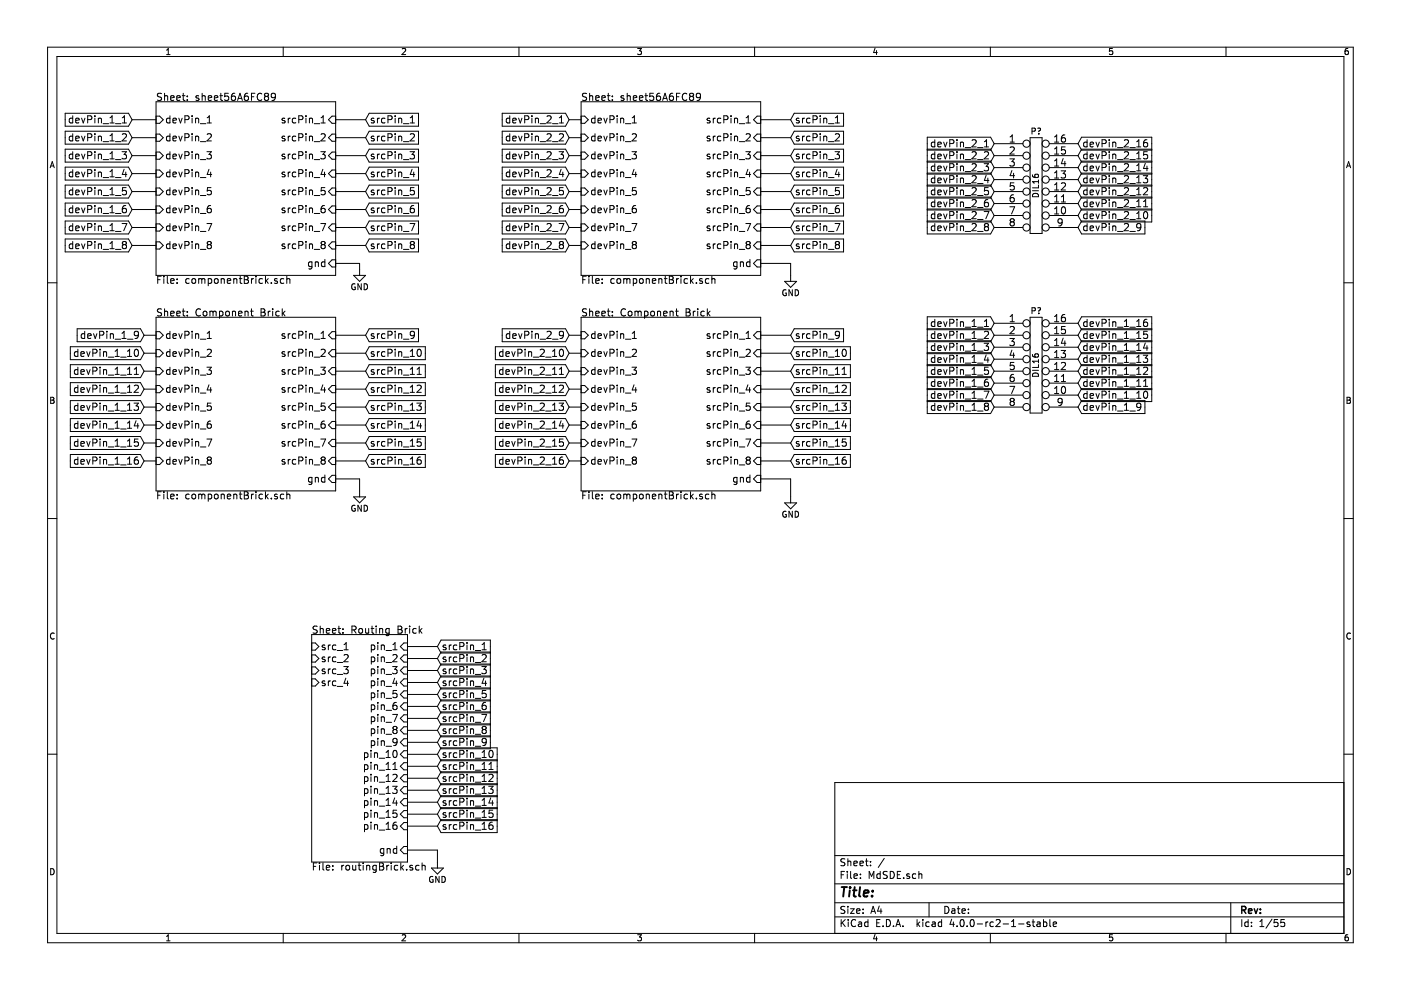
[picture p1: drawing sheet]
EESchema Schematic File Version 2
LIBS:power
LIBS:device
LIBS:transistors
LIBS:conn
LIBS:linear
LIBS:regul
LIBS:74xx
LIBS:cmos4000
LIBS:adc-dac
LIBS:memory
LIBS:xilinx
LIBS:microcontrollers
LIBS:dsp
LIBS:microchip
LIBS:analog_switches
LIBS:motorola
LIBS:texas
LIBS:intel
LIBS:audio
LIBS:interface
LIBS:digital-audio
LIBS:philips
LIBS:display
LIBS:cypress
LIBS:siliconi
LIBS:opto
LIBS:atmel
LIBS:contrib
LIBS:valves
LIBS:MdSDE-cache
EELAYER 25 0
EELAYER END
$Descr A4 11693 8268
encoding utf-8
Sheet 1 55
Title ""
Date ""
Rev ""
Comp ""
Comment1 ""
Comment2 ""
Comment3 ""
Comment4 ""
$EndDescr
$Sheet
S 1300 2650 1500 1450
U 56A65E80
F0 "Component Brick" 60
F1 "componentBrick.sch" 60
F2 "devPin_1" I L 1300 2800 60 
F3 "devPin_2" I L 1300 2950 60 
F4 "devPin_3" I L 1300 3100 60 
F5 "devPin_4" I L 1300 3250 60 
F6 "devPin_5" I L 1300 3400 60 
F7 "devPin_6" I L 1300 3550 60 
F8 "devPin_7" I L 1300 3700 60 
F9 "devPin_8" I L 1300 3850 60 
F10 "srcPin_1" I R 2800 2800 60 
F11 "srcPin_2" I R 2800 2950 60 
F12 "srcPin_3" I R 2800 3100 60 
F13 "srcPin_4" I R 2800 3250 60 
F14 "srcPin_5" I R 2800 3400 60 
F15 "srcPin_6" I R 2800 3550 60 
F16 "srcPin_7" I R 2800 3700 60 
F17 "srcPin_8" I R 2800 3850 60 
F18 "gnd" I R 2800 4000 60 
$EndSheet
$Sheet
S 2600 5300 800  1900
U 56A65E96
F0 "Routing Brick" 60
F1 "routingBrick.sch" 60
F2 "pin_1" I R 3400 5400 60 
F3 "pin_2" I R 3400 5500 60 
F4 "pin_3" I R 3400 5600 60 
F5 "pin_4" I R 3400 5700 60 
F6 "pin_5" I R 3400 5800 60 
F7 "pin_6" I R 3400 5900 60 
F8 "pin_7" I R 3400 6000 60 
F9 "pin_8" I R 3400 6100 60 
F10 "pin_9" I R 3400 6200 60 
F11 "pin_10" I R 3400 6300 60 
F12 "pin_11" I R 3400 6400 60 
F13 "pin_12" I R 3400 6500 60 
F14 "pin_13" I R 3400 6600 60 
F15 "pin_14" I R 3400 6700 60 
F16 "pin_15" I R 3400 6800 60 
F17 "pin_16" I R 3400 6900 60 
F18 "src_1" I L 2600 5400 60 
F19 "src_2" I L 2600 5500 60 
F20 "src_3" I L 2600 5600 60 
F21 "src_4" I L 2600 5700 60 
F22 "gnd" I R 3400 7100 60 
$EndSheet
$Sheet
S 4850 2650 1500 1450
U 56A717AC
F0 "Component Brick" 60
F1 "componentBrick.sch" 60
F2 "devPin_1" I L 4850 2800 60 
F3 "devPin_2" I L 4850 2950 60 
F4 "devPin_3" I L 4850 3100 60 
F5 "devPin_4" I L 4850 3250 60 
F6 "devPin_5" I L 4850 3400 60 
F7 "devPin_6" I L 4850 3550 60 
F8 "devPin_7" I L 4850 3700 60 
F9 "devPin_8" I L 4850 3850 60 
F10 "srcPin_1" I R 6350 2800 60 
F11 "srcPin_2" I R 6350 2950 60 
F12 "srcPin_3" I R 6350 3100 60 
F13 "srcPin_4" I R 6350 3250 60 
F14 "srcPin_5" I R 6350 3400 60 
F15 "srcPin_6" I R 6350 3550 60 
F16 "srcPin_7" I R 6350 3700 60 
F17 "srcPin_8" I R 6350 3850 60 
F18 "gnd" I R 6350 4000 60 
$EndSheet
$Sheet
S 4850 850  1500 1450
U 56A717BF
F0 "sheet56A6FC89" 60
F1 "componentBrick.sch" 60
F2 "devPin_1" I L 4850 1000 60 
F3 "devPin_2" I L 4850 1150 60 
F4 "devPin_3" I L 4850 1300 60 
F5 "devPin_4" I L 4850 1450 60 
F6 "devPin_5" I L 4850 1600 60 
F7 "devPin_6" I L 4850 1750 60 
F8 "devPin_7" I L 4850 1900 60 
F9 "devPin_8" I L 4850 2050 60 
F10 "srcPin_1" I R 6350 1000 60 
F11 "srcPin_2" I R 6350 1150 60 
F12 "srcPin_3" I R 6350 1300 60 
F13 "srcPin_4" I R 6350 1450 60 
F14 "srcPin_5" I R 6350 1600 60 
F15 "srcPin_6" I R 6350 1750 60 
F16 "srcPin_7" I R 6350 1900 60 
F17 "srcPin_8" I R 6350 2050 60 
F18 "gnd" I R 6350 2200 60 
$EndSheet
$Comp
L DIL16 P?
U 1 1
P 8650 1550
F 0 "P?" H 8650 2000 50  0000 C CNN
F 1 "DIL16" V 8650 1550 50  0000 C CNN
F 2 "" H 8650 1550 50  0000 C CNN
F 3 "" H 8650 1550 50  0000 C CNN
	1    8650 1550
	1    0    0    -1  
$EndComp
$Comp
L DIL16 P?
U 1 1
P 8650 3050
F 0 "P?" H 8650 3500 50  0000 C CNN
F 1 "DIL16" V 8650 3050 50  0000 C CNN
F 2 "" H 8650 3050 50  0000 C CNN
F 3 "" H 8650 3050 50  0000 C CNN
	1    8650 3050
	1    0    0    -1  
$EndComp
Text GLabel 8300 2700 0    60   Input ~ 0
devPin_1_1
Text GLabel 8300 2800 0    60   Input ~ 0
devPin_1_2
Text GLabel 8300 2900 0    60   Input ~ 0
devPin_1_3
Text GLabel 8300 3000 0    60   Input ~ 0
devPin_1_4
Text GLabel 8300 3100 0    60   Input ~ 0
devPin_1_5
Text GLabel 8300 3200 0    60   Input ~ 0
devPin_1_6
Text GLabel 8300 3300 0    60   Input ~ 0
devPin_1_7
Text GLabel 8300 3400 0    60   Input ~ 0
devPin_1_8
Text GLabel 9000 3400 2    60   Input ~ 0
devPin_1_9
Text GLabel 9000 3300 2    60   Input ~ 0
devPin_1_10
Text GLabel 9000 3200 2    60   Input ~ 0
devPin_1_11
Text GLabel 9000 3100 2    60   Input ~ 0
devPin_1_12
Text GLabel 9000 3000 2    60   Input ~ 0
devPin_1_13
Text GLabel 9000 2900 2    60   Input ~ 0
devPin_1_14
Text GLabel 9000 2800 2    60   Input ~ 0
devPin_1_15
Text GLabel 9000 2700 2    60   Input ~ 0
devPin_1_16
Text GLabel 8300 1200 0    60   Input ~ 0
devPin_2_1
Text GLabel 8300 1300 0    60   Input ~ 0
devPin_2_2
Text GLabel 8300 1400 0    60   Input ~ 0
devPin_2_3
Text GLabel 8300 1500 0    60   Input ~ 0
devPin_2_4
Text GLabel 8300 1600 0    60   Input ~ 0
devPin_2_5
Text GLabel 8300 1700 0    60   Input ~ 0
devPin_2_6
Text GLabel 8300 1800 0    60   Input ~ 0
devPin_2_7
Text GLabel 8300 1900 0    60   Input ~ 0
devPin_2_8
Text GLabel 9000 1900 2    60   Input ~ 0
devPin_2_9
Text GLabel 9000 1800 2    60   Input ~ 0
devPin_2_10
Text GLabel 9000 1700 2    60   Input ~ 0
devPin_2_11
Text GLabel 9000 1600 2    60   Input ~ 0
devPin_2_12
Text GLabel 9000 1500 2    60   Input ~ 0
devPin_2_13
Text GLabel 9000 1400 2    60   Input ~ 0
devPin_2_14
Text GLabel 9000 1300 2    60   Input ~ 0
devPin_2_15
Text GLabel 9000 1200 2    60   Input ~ 0
devPin_2_16
Text GLabel 4750 1000 0    60   Input ~ 0
devPin_2_1
Text GLabel 4750 1150 0    60   Input ~ 0
devPin_2_2
Text GLabel 4750 1300 0    60   Input ~ 0
devPin_2_3
Text GLabel 4750 1450 0    60   Input ~ 0
devPin_2_4
Text GLabel 4750 1600 0    60   Input ~ 0
devPin_2_5
Text GLabel 4750 1750 0    60   Input ~ 0
devPin_2_6
Text GLabel 4750 1900 0    60   Input ~ 0
devPin_2_7
Text GLabel 4750 2050 0    60   Input ~ 0
devPin_2_8
Text GLabel 1100 1000 0    60   Input ~ 0
devPin_1_1
Text GLabel 1100 1150 0    60   Input ~ 0
devPin_1_2
Text GLabel 1100 1300 0    60   Input ~ 0
devPin_1_3
Text GLabel 1100 1450 0    60   Input ~ 0
devPin_1_4
Text GLabel 1100 1600 0    60   Input ~ 0
devPin_1_5
Text GLabel 1100 1750 0    60   Input ~ 0
devPin_1_6
Text GLabel 1100 1900 0    60   Input ~ 0
devPin_1_7
Text GLabel 1100 2050 0    60   Input ~ 0
devPin_1_8
Text GLabel 4750 2800 0    60   Input ~ 0
devPin_2_9
Text GLabel 4750 2950 0    60   Input ~ 0
devPin_2_10
Text GLabel 4750 3100 0    60   Input ~ 0
devPin_2_11
Text GLabel 4750 3250 0    60   Input ~ 0
devPin_2_12
Text GLabel 4750 3400 0    60   Input ~ 0
devPin_2_13
Text GLabel 4750 3550 0    60   Input ~ 0
devPin_2_14
Text GLabel 4750 3700 0    60   Input ~ 0
devPin_2_15
Text GLabel 4750 3850 0    60   Input ~ 0
devPin_2_16
Text GLabel 1200 2800 0    60   Input ~ 0
devPin_1_9
Text GLabel 1200 2950 0    60   Input ~ 0
devPin_1_10
Text GLabel 1200 3100 0    60   Input ~ 0
devPin_1_11
Text GLabel 1200 3250 0    60   Input ~ 0
devPin_1_12
Text GLabel 1200 3400 0    60   Input ~ 0
devPin_1_13
Text GLabel 1200 3550 0    60   Input ~ 0
devPin_1_14
Text GLabel 1200 3700 0    60   Input ~ 0
devPin_1_15
Text GLabel 1200 3850 0    60   Input ~ 0
devPin_1_16
$Sheet
S 1300 850  1500 1450
U 56A6FC9C
F0 "sheet56A6FC89" 60
F1 "componentBrick.sch" 60
F2 "devPin_1" I L 1300 1000 60 
F3 "devPin_2" I L 1300 1150 60 
F4 "devPin_3" I L 1300 1300 60 
F5 "devPin_4" I L 1300 1450 60 
F6 "devPin_5" I L 1300 1600 60 
F7 "devPin_6" I L 1300 1750 60 
F8 "devPin_7" I L 1300 1900 60 
F9 "devPin_8" I L 1300 2050 60 
F10 "srcPin_1" I R 2800 1000 60 
F11 "srcPin_2" I R 2800 1150 60 
F12 "srcPin_3" I R 2800 1300 60 
F13 "srcPin_4" I R 2800 1450 60 
F14 "srcPin_5" I R 2800 1600 60 
F15 "srcPin_6" I R 2800 1750 60 
F16 "srcPin_7" I R 2800 1900 60 
F17 "srcPin_8" I R 2800 2050 60 
F18 "gnd" I R 2800 2200 60 
$EndSheet
Wire Wire Line
	1200 3850 1300 3850
Wire Wire Line
	1200 3700 1300 3700
Wire Wire Line
	1200 3550 1300 3550
Wire Wire Line
	1200 3400 1300 3400
Wire Wire Line
	1200 3250 1300 3250
Wire Wire Line
	1200 3100 1300 3100
Wire Wire Line
	1200 2950 1300 2950
Wire Wire Line
	1200 2800 1300 2800
Wire Wire Line
	4750 3850 4850 3850
Wire Wire Line
	4750 3700 4850 3700
Wire Wire Line
	4750 3550 4850 3550
Wire Wire Line
	4750 3400 4850 3400
Wire Wire Line
	4750 3250 4850 3250
Wire Wire Line
	4750 3100 4850 3100
Wire Wire Line
	4750 2950 4850 2950
Wire Wire Line
	4750 2800 4850 2800
Wire Wire Line
	4750 1000 4850 1000
Wire Wire Line
	4850 1150 4750 1150
Wire Wire Line
	4750 1300 4850 1300
Wire Wire Line
	4850 1450 4750 1450
Wire Wire Line
	4750 1600 4850 1600
Wire Wire Line
	4850 1750 4750 1750
Wire Wire Line
	4750 1900 4850 1900
Wire Wire Line
	4850 2050 4750 2050
Wire Wire Line
	1100 2050 1300 2050
Wire Wire Line
	1300 1900 1100 1900
Wire Wire Line
	1100 1750 1300 1750
Wire Wire Line
	1300 1600 1100 1600
Wire Wire Line
	1100 1450 1300 1450
Wire Wire Line
	1300 1300 1100 1300
Wire Wire Line
	1100 1150 1300 1150
Wire Wire Line
	1300 1000 1100 1000
Text GLabel 3050 1000 2    60   Input ~ 0
srcPin_1
Text GLabel 3050 1150 2    60   Input ~ 0
srcPin_2
Text GLabel 3050 1300 2    60   Input ~ 0
srcPin_3
Text GLabel 3050 1450 2    60   Input ~ 0
srcPin_4
Text GLabel 3050 1600 2    60   Input ~ 0
srcPin_5
Text GLabel 3050 1750 2    60   Input ~ 0
srcPin_6
Text GLabel 3050 1900 2    60   Input ~ 0
srcPin_7
Text GLabel 3050 2050 2    60   Input ~ 0
srcPin_8
Text GLabel 3050 2800 2    60   Input ~ 0
srcPin_9
Text GLabel 3050 2950 2    60   Input ~ 0
srcPin_10
Text GLabel 3050 3100 2    60   Input ~ 0
srcPin_11
Text GLabel 3050 3250 2    60   Input ~ 0
srcPin_12
Text GLabel 3050 3400 2    60   Input ~ 0
srcPin_13
Text GLabel 3050 3550 2    60   Input ~ 0
srcPin_14
Text GLabel 3050 3700 2    60   Input ~ 0
srcPin_15
Text GLabel 3050 3850 2    60   Input ~ 0
srcPin_16
Text GLabel 6600 1000 2    60   Input ~ 0
srcPin_1
Text GLabel 6600 1150 2    60   Input ~ 0
srcPin_2
Text GLabel 6600 1300 2    60   Input ~ 0
srcPin_3
Text GLabel 6600 1450 2    60   Input ~ 0
srcPin_4
Text GLabel 6600 1600 2    60   Input ~ 0
srcPin_5
Text GLabel 6600 1750 2    60   Input ~ 0
srcPin_6
Text GLabel 6600 1900 2    60   Input ~ 0
srcPin_7
Text GLabel 6600 2050 2    60   Input ~ 0
srcPin_8
Text GLabel 6600 2800 2    60   Input ~ 0
srcPin_9
Text GLabel 6600 2950 2    60   Input ~ 0
srcPin_10
Text GLabel 6600 3100 2    60   Input ~ 0
srcPin_11
Text GLabel 6600 3250 2    60   Input ~ 0
srcPin_12
Text GLabel 6600 3400 2    60   Input ~ 0
srcPin_13
Text GLabel 6600 3550 2    60   Input ~ 0
srcPin_14
Text GLabel 6600 3700 2    60   Input ~ 0
srcPin_15
Text GLabel 6600 3850 2    60   Input ~ 0
srcPin_16
Wire Wire Line
	3050 3850 2800 3850
Wire Wire Line
	2800 3700 3050 3700
Wire Wire Line
	3050 3550 2800 3550
Wire Wire Line
	2800 3400 3050 3400
Wire Wire Line
	3050 3250 2800 3250
Wire Wire Line
	2800 3100 3050 3100
Wire Wire Line
	3050 2950 2800 2950
Wire Wire Line
	3050 2800 2800 2800
Wire Wire Line
	2800 2050 3050 2050
Wire Wire Line
	3050 1900 2800 1900
Wire Wire Line
	2800 1750 3050 1750
Wire Wire Line
	3050 1600 2800 1600
Wire Wire Line
	2800 1450 3050 1450
Wire Wire Line
	3050 1300 2800 1300
Wire Wire Line
	2800 1150 3050 1150
Wire Wire Line
	3050 1000 2800 1000
Wire Wire Line
	6350 3850 6600 3850
Wire Wire Line
	6600 3700 6350 3700
Wire Wire Line
	6350 3550 6600 3550
Wire Wire Line
	6600 3400 6350 3400
Wire Wire Line
	6350 3250 6600 3250
Wire Wire Line
	6600 3100 6350 3100
Wire Wire Line
	6350 2950 6600 2950
Wire Wire Line
	6600 2800 6350 2800
Wire Wire Line
	6350 2050 6600 2050
Wire Wire Line
	6600 1900 6350 1900
Wire Wire Line
	6350 1750 6600 1750
Wire Wire Line
	6600 1600 6350 1600
Wire Wire Line
	6350 1450 6600 1450
Wire Wire Line
	6600 1300 6350 1300
Wire Wire Line
	6350 1150 6600 1150
Wire Wire Line
	6600 1000 6350 1000
Text GLabel 3650 5400 2    60   Input ~ 0
srcPin_1
Text GLabel 3650 5500 2    60   Input ~ 0
srcPin_2
Text GLabel 3650 5600 2    60   Input ~ 0
srcPin_3
Text GLabel 3650 5700 2    60   Input ~ 0
srcPin_4
Text GLabel 3650 5800 2    60   Input ~ 0
srcPin_5
Text GLabel 3650 5900 2    60   Input ~ 0
srcPin_6
Text GLabel 3650 6000 2    60   Input ~ 0
srcPin_7
Text GLabel 3650 6100 2    60   Input ~ 0
srcPin_8
Text GLabel 3650 6200 2    60   Input ~ 0
srcPin_9
Text GLabel 3650 6300 2    60   Input ~ 0
srcPin_10
Text GLabel 3650 6400 2    60   Input ~ 0
srcPin_11
Text GLabel 3650 6500 2    60   Input ~ 0
srcPin_12
Text GLabel 3650 6600 2    60   Input ~ 0
srcPin_13
Text GLabel 3650 6700 2    60   Input ~ 0
srcPin_14
Text GLabel 3650 6800 2    60   Input ~ 0
srcPin_15
Text GLabel 3650 6900 2    60   Input ~ 0
srcPin_16
Wire Wire Line
	3400 6900 3650 6900
Wire Wire Line
	3650 6800 3400 6800
Wire Wire Line
	3400 6700 3650 6700
Wire Wire Line
	3650 6600 3400 6600
Wire Wire Line
	3400 6500 3650 6500
Wire Wire Line
	3650 6400 3400 6400
Wire Wire Line
	3400 6300 3650 6300
Wire Wire Line
	3650 6200 3400 6200
Wire Wire Line
	3400 6100 3650 6100
Wire Wire Line
	3400 6000 3650 6000
Wire Wire Line
	3650 5900 3400 5900
Wire Wire Line
	3400 5800 3650 5800
Wire Wire Line
	3650 5700 3400 5700
Wire Wire Line
	3400 5600 3650 5600
Wire Wire Line
	3650 5500 3400 5500
Wire Wire Line
	3400 5400 3650 5400
$Comp
L GND #PWR?
U 1 1
P 3000 4100
F 0 "#PWR?" H 3000 3850 50  0001 C CNN
F 1 "GND" H 3000 3950 50  0000 C CNN
F 2 "" H 3000 4100 50  0000 C CNN
F 3 "" H 3000 4100 50  0000 C CNN
	1    3000 4100
	1    0    0    -1  
$EndComp
$Comp
L GND #PWR?
U 1 1
P 6600 4150
F 0 "#PWR?" H 6600 3900 50  0001 C CNN
F 1 "GND" H 6600 4000 50  0000 C CNN
F 2 "" H 6600 4150 50  0000 C CNN
F 3 "" H 6600 4150 50  0000 C CNN
	1    6600 4150
	1    0    0    -1  
$EndComp
$Comp
L GND #PWR?
U 1 1
P 3650 7200
F 0 "#PWR?" H 3650 6950 50  0001 C CNN
F 1 "GND" H 3650 7050 50  0000 C CNN
F 2 "" H 3650 7200 50  0000 C CNN
F 3 "" H 3650 7200 50  0000 C CNN
	1    3650 7200
	1    0    0    -1  
$EndComp
$Comp
L GND #PWR?
U 1 1
P 3000 2250
F 0 "#PWR?" H 3000 2000 50  0001 C CNN
F 1 "GND" H 3000 2100 50  0000 C CNN
F 2 "" H 3000 2250 50  0000 C CNN
F 3 "" H 3000 2250 50  0000 C CNN
	1    3000 2250
	1    0    0    -1  
$EndComp
$Comp
L GND #PWR?
U 1 1
P 6600 2300
F 0 "#PWR?" H 6600 2050 50  0001 C CNN
F 1 "GND" H 6600 2150 50  0000 C CNN
F 2 "" H 6600 2300 50  0000 C CNN
F 3 "" H 6600 2300 50  0000 C CNN
	1    6600 2300
	1    0    0    -1  
$EndComp
Wire Wire Line
	2800 4000 3000 4000
Wire Wire Line
	3000 4000 3000 4100
Wire Wire Line
	6350 4000 6600 4000
Wire Wire Line
	6600 4000 6600 4150
Wire Wire Line
	3400 7100 3650 7100
Wire Wire Line
	3650 7100 3650 7200
Wire Wire Line
	6350 2200 6600 2200
Wire Wire Line
	6600 2200 6600 2300
Wire Wire Line
	2800 2200 3000 2200
Wire Wire Line
	3000 2200 3000 2250
$EndSCHEMATC
